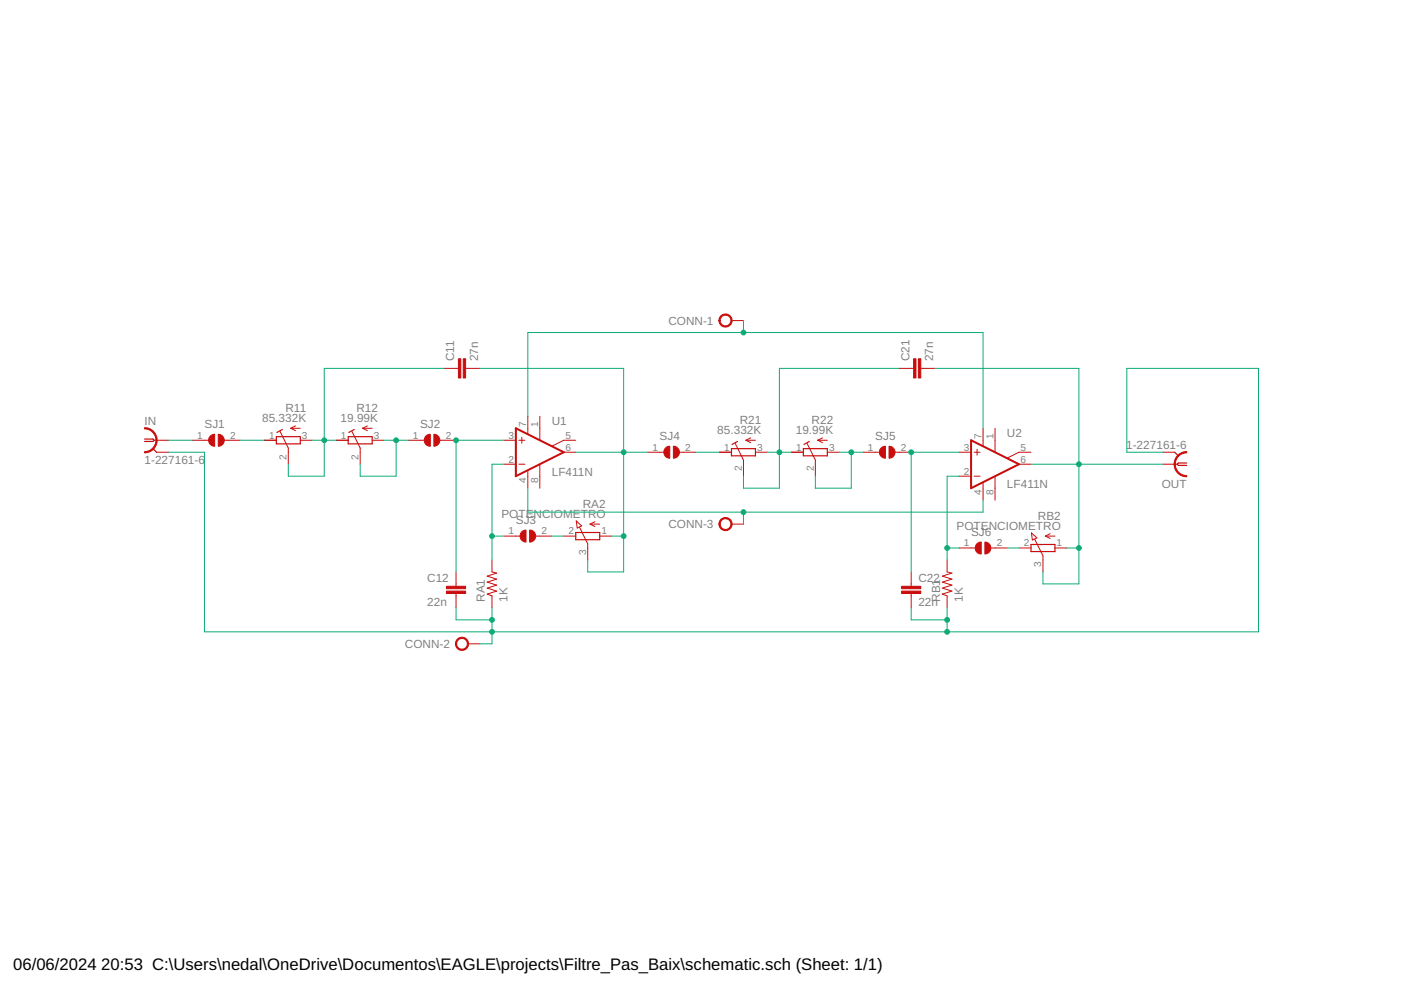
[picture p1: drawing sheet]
<svg xmlns="http://www.w3.org/2000/svg" width="297mm" height="210mm" viewBox="0 0 297 210" stroke-linecap="round" stroke-linejoin="round" font-family="sans-serif">
<g fill="none" stroke="#c90d0c" stroke-width=".21">
<path d="M94.1 78.1h3.1M98.7 78.1h3.1M155.1 68h2.5M190.6 78.1h3.1M195.2 78.1h3.1M32.7 93.3h3M33.2 95.9h2.5M40.8 93.3h3.4M47.5 93.3h3.5M56 93.3h2.6M59.4 91.5l1.7 3.5v3.4M61.6 90.8h2.1"/>
<path d="M61.6 90.8l1.1 .5M62.7 90.3l-1.1 .5M63.7 93.3h2.5M71.3 93.3h2.5M74.6 91.5l1.8 3.5v3.4M76.9 90.8h2M76.9 90.8l1 .5M77.9 90.3l-1 .5M78.9 93.3h2.5M86.5 93.3h3.5M93.3 93.3h3.4M106.8 93.3h2.6"/>
<path d="M106.8 98.4h2.6M110 93.3h1.3M110 98.4h1.3M110.6 92.7v1.3M111.9 88.3v3.7M111.9 99.8v3.7M114.4 88.3v5M114.4 98.5v5M119.5 95.9h2.6M122.1 93.3h-2.6l-2.4 1.3M137.3 95.9h3.4M144 95.9h3.5"/>
<path d="M152.5 95.9h2.6M155.9 94l1.7 3.5v3.5M158.1 93.3h2.1M158.1 93.3l1.1 .6M159.2 92.8l-1.1 .5M160.2 95.9h2.5M167.8 95.9h2.5M171.1 94l1.8 3.5v3.5M173.4 93.3h2M173.4 93.3l1 .6M174.4 92.8l-1 .5M175.4 95.9h2.5"/>
<path d="M183 95.9h3.5M189.8 95.9h3.4M203.3 95.9h2.6M206.5 95.9h1.3M207.2 95.2v1.3M208.4 90.8v3.7M211 90.8v5M216 98.4h2.6M218.6 95.9h-2.6l-2.4 1.2M246.5 95.9h2.6M246.5 98.4h3.1M104.3 118.7v2.6l1 .2-2 .7 2 .6-2 .6 2 .7-2 .6 2 .6-2 .7 1 .3v2.6"/>
<path d="M106.8 113.7h3.5M113.6 113.7h3.4M119.5 113.7h2.6M122.2 110.4l1.1 1.1-.9 .5zM122.9 111.8l1.7 3.5v3.4M125.1 111.1h2M125.1 111.1l1 .5M126.1 110.6l-1 .5M127.1 113.7h2.6M155.1 111.1h2.5M200.8 118.7v2.6l1 .2-2 .7 2 .6-2 .6 2 .7-2 .6 2 .6-2 .7 1 .3v2.6M203.3 101h2.6"/>
<path d="M203.3 116.2h3.5M206.5 101h1.3M208.4 102.3v3.7M210.1 116.2h3.4M211 101v5M216 116.2h2.6M218.7 113l1.1 1-.9 .5zM219.4 114.3l1.7 3.5v3.5M221.6 113.7h2.1M221.6 113.7l1.1 .5M222.7 113.2l-1.1 .5M223.7 116.2h2.5"/>
<path d="M96.7 121.3v3M96.7 125.8v3.1M99.2 136.5h2.6M193.2 121.3v3M193.2 125.8v3.1"/>
</g>
<g fill="none" stroke="#c90d0c" stroke-width=".25">
<path d="M30.6 93.1h1.8l.3 .2-.3 .3h-1.8M32.4 95.1l.8 .8M58.6 92.6h5.1v1.5h-5.1zM59.9 91.1l-1.2 .6M73.8 92.6h5.1v1.5h-5.1zM75.1 91.1l-1.1 .6M155.1 95.1h5.1v1.5h-5.1zM156.4 93.6l-1.2 .6M170.3 95.1h5.1v1.5h-5.1zM171.6 93.6l-1.1 .6M249.1 95.9l.7 .7M251.6 98.2h-1.8l-.2 .2 .2 .3h1.8"/>
<path d="M122.1 112.9h5v1.5h-5zM218.6 115.4h5.1v1.5h-5.1z"/>
</g>
<g fill="#c90d0c" stroke="#c90d0c" stroke-width=".21">
<path d="M98.2 76.1h.5v4h-.5z"/>
<path d="M97.2 76.1h.5v4h-.5z"/>
<path d="M94.7 125.3h4v.5h-4z"/>
<path d="M94.7 124.3h4v.5h-4z"/>
<path d="M194.7 76.1h.5v4h-.5z"/>
<path d="M193.7 76.1h.5v4h-.5z"/>
<path d="M191.2 125.3h4v.5h-4z"/>
<path d="M191.2 124.3h4v.5h-4z"/>
</g>
<path d="M109.4 90.8l10.1 5.1-10.1 5.1zM205.9 93.3l10.1 5.1-10.1 5.1z" fill="none" stroke="#c90d0c" stroke-width=".42"/>
<g fill="#c90d0c" stroke="#c90d0c" stroke-width=".21">
<path d="M46.3 92.1a1.27 1.27 0 0 1 1.2 1.2 1.27 1.27 0 0 1-1.2 1.3z" fill-rule="evenodd"/>
<path d="M44.6 92.5l.4-.3 .5-.1v2.5a1.26 1.26 0 0 1-1.2-.7 1.26 1.26 0 0 1 .3-1.4z" fill-rule="evenodd"/>
<path d="M92 92.1a1.27 1.27 0 0 1 1.3 1.2 1.27 1.27 0 0 1-1.3 1.3z" fill-rule="evenodd"/>
<path d="M90.3 92.5l.5-.3 .4-.1v2.5a1.27 1.27 0 0 1-1.1-.7 1.27 1.27 0 0 1 .2-1.4z" fill-rule="evenodd"/>
<path d="M112.3 112.4a1.27 1.27 0 0 1 1.3 1.3 1.27 1.27 0 0 1-1.3 1.2z" fill-rule="evenodd"/>
<path d="M110.6 112.8l.5-.3 .4-.1v2.5a1.29 1.29 0 0 1-1.1-.7 1.29 1.29 0 0 1 .2-1.4z" fill-rule="evenodd"/>
<path d="M142.8 94.6a1.27 1.27 0 0 1 1.3 1.3 1.27 1.27 0 0 1-1.3 1.3z" fill-rule="evenodd"/>
<path d="M141.1 95l.5-.3 .4-.1v2.6a1.27 1.27 0 0 1-1.2-.8 1.27 1.27 0 0 1 .3-1.4z" fill-rule="evenodd"/>
<path d="M188.5 94.6a1.27 1.27 0 0 1 1.3 1.3 1.27 1.27 0 0 1-1.3 1.3z" fill-rule="evenodd"/>
<path d="M186.8 95l.5-.3 .4-.1v2.6a1.26 1.26 0 0 1-1.1-.8 1.26 1.26 0 0 1 .2-1.4z" fill-rule="evenodd"/>
<path d="M208.8 114.9a1.26 1.26 0 0 1 1.3 1.3 1.26 1.26 0 0 1-1.3 1.3z" fill-rule="evenodd"/>
<path d="M207.1 115.3l.5-.3 .4-.1v2.6a1.26 1.26 0 0 1-1.1-.8 1.26 1.26 0 0 1 .2-1.4z" fill-rule="evenodd"/>
<path d="M152.8 67a1.4 1.4 0 0 1 2.2 .2 1.4 1.4 0 0 1-.8 2.1 1.4 1.4 0 0 1-1.8-1.3h.3a1.15 1.15 0 0 1 1.6-1.1 1.15 1.15 0 0 1 .3 1.9 1.15 1.15 0 0 1-1.9-.6v-.2h-.3z" fill-rule="evenodd"/>
<path d="M96.9 135.6a1.4 1.4 0 0 1 2.2 .1 1.4 1.4 0 0 1-.7 2.1 1.4 1.4 0 0 1-1.8-1.3h.2a1.14 1.14 0 0 1 1.7-1 1.14 1.14 0 0 1 .1 2 1.14 1.14 0 0 1-1.8-.7v-.3h-.2z" fill-rule="evenodd"/>
<path d="M152.8 110.2a1.4 1.4 0 0 1 2.2 .2 1.4 1.4 0 0 1-.8 2.1 1.4 1.4 0 0 1-1.8-1.4h.3a1.15 1.15 0 0 1 1.6-1.1 1.15 1.15 0 0 1 .3 2 1.15 1.15 0 0 1-1.9-.6v-.3h-.3z" fill-rule="evenodd"/>
<path d="M30.6 90.7a2.67 2.67 0 0 1 2.7 2.6 2.67 2.67 0 0 1-2.7 2.7v-.2a2.41 2.41 0 0 0 2.5-2.5 2.41 2.41 0 0 0-2.5-2.4z" fill-rule="evenodd"/>
<path d="M249.8 96.5l1.1-.7h.7v.2a2.41 2.41 0 0 0-2.4 2.4 2.41 2.41 0 0 0 2.4 2.4v.3a2.66 2.66 0 0 1-2.5-1.7 2.66 2.66 0 0 1 .7-2.9z" fill-rule="evenodd"/>
</g>
<g fill="none" stroke="#0dab76" stroke-width=".21">
<path d="M94.1 78.1h-25.4v22.9h-7.6v-2.6M101.8 78.1h30.4v43.2h-7.6v-2.6M157.6 68v2.5M190.6 78.1h-25.4v25.4h-7.6v-2.5M198.3 78.1h30.4v45.7h-7.6v-2.5M35.7 93.3h5.1M35.7 95.9h7.6v38.1h223.5v-55.9h-27.9v17.8h7.6M51 93.3h5M66.2 93.3h5.1M81.4 93.3h5.1M84 93.3v7.7h-7.6v-2.6M106.8 93.3h-10.1v28"/>
<path d="M106.8 98.4h-2.5v20.3M111.9 88.3v-17.8h96.5v20.3M122.1 95.9h15.2M147.5 95.9h5M162.7 95.9h5.1M177.9 95.9h5.1M180.5 95.9v7.6h-7.6v-2.5M203.3 95.9h-10.1v25.4M218.6 98.4h27.9M104.3 113.7h2.5M111.9 103.5v5.1h96.5v-2.6M117 113.7h2.5"/>
<path d="M129.7 113.7h2.5M157.6 108.6v2.5M200.8 116.2h2.5M203.3 101h-2.5v17.7M213.5 116.2h2.5M226.2 116.2h2.5M96.7 128.9v2.5h7.6M104.3 128.9v7.6h-2.5M193.2 128.9v2.5h7.6M200.8 128.9v5.1"/>
</g>
<g fill="#0dab76" stroke="#0dab76" stroke-width=".21">
<circle cx="68.7" cy="93.3" r=".51"/>
<circle cx="84" cy="93.3" r=".51"/>
<circle cx="96.7" cy="93.3" r=".51"/>
<circle cx="132.2" cy="95.9" r=".51"/>
<circle cx="132.2" cy="113.7" r=".51"/>
<circle cx="104.3" cy="113.7" r=".51"/>
<circle cx="104.3" cy="131.4" r=".51"/>
<circle cx="104.3" cy="134" r=".51"/>
<circle cx="200.8" cy="131.4" r=".51"/>
<circle cx="200.8" cy="134" r=".51"/>
<circle cx="165.2" cy="95.9" r=".51"/>
<circle cx="180.5" cy="95.9" r=".51"/>
<circle cx="193.2" cy="95.9" r=".51"/>
<circle cx="228.7" cy="98.4" r=".51"/>
<circle cx="228.7" cy="116.2" r=".51"/>
<circle cx="200.8" cy="116.2" r=".51"/>
<circle cx="157.6" cy="70.5" r=".51"/>
<circle cx="157.6" cy="108.6" r=".51"/>
</g>
<g font-size="3.5">
<text x="2.8" y="205.7">06/06/2024</text>
<text x="21.5" y="205.7">20:53 C:\Users\nedal\OneDrive\Documentos\EAGLE\projects\Filtre_Pas_Baix\schematic.sch (Sheet: 1/1)</text>
</g>
<g font-size="2.5" fill="#808080">
<text x="141.7" y="68.8">CONN-1</text>
<text x="96.3" y="76.6" transform="rotate(-90 96.3 76.6)">C11</text>
<text x="101.4" y="76.6" transform="rotate(-90 101.4 76.6)">27n</text>
<text x="192.8" y="76.6" transform="rotate(-90 192.8 76.6)">C21</text>
<text x="197.9" y="76.6" transform="rotate(-90 197.9 76.6)">27n</text>
<text x="55.6" y="89.5">85.332K</text>
<text x="60.5" y="87.4">R11</text>
<text x="72.2" y="89.5">19.99K</text>
<text x="75.6" y="87.4">R12</text>
<text x="156.8" y="89.9">R21</text>
<text x="172.1" y="89.9">R22</text>
<text x="30.6" y="90">IN</text>
<text x="43.3" y="90.8">SJ1</text>
<text x="89.1" y="90.8">SJ2</text>
<text x="117" y="90.2">U1</text>
<text x="139.9" y="93.3">SJ4</text>
<text x="152.1" y="92.1">85.332K</text>
<text x="168.7" y="92.1">19.99K</text>
<text x="185.6" y="93.3">SJ5</text>
<text x="213.5" y="92.7">U2</text>
<text x="238.8" y="95.1">1-227161-6</text>
<text x="30.6" y="98.4">1-227161-6</text>
<text x="117" y="101">LF411N</text>
<text x="123.6" y="107.7">RA2</text>
<text x="213.5" y="103.5">LF411N</text>
<text x="246.3" y="103.5">OUT</text>
<text x="106.3" y="109.8">POTENCIOMETRO</text>
<text x="109.4" y="111.1">SJ3</text>
<text x="141.7" y="112">CONN-3</text>
<text x="202.8" y="112.4">POTENCIOMETRO</text>
<text x="205.9" y="113.7">SJ6</text>
<text x="220.1" y="110.2">RB2</text>
<text x="90.6" y="123.4">C12</text>
<text x="194.7" y="123.4">C22</text>
<text x="90.6" y="128.5">22n</text>
<text x="102.8" y="127.6" transform="rotate(-90 102.8 127.6)">RA1</text>
<text x="107.6" y="127.6" transform="rotate(-90 107.6 127.6)">1K</text>
<text x="194.7" y="128.5">22n</text>
<text x="199.3" y="127.6" transform="rotate(-90 199.3 127.6)">RB1</text>
<text x="204.1" y="127.6" transform="rotate(-90 204.1 127.6)">1K</text>
<text x="85.8" y="137.4">CONN-2</text>
</g>
<g font-size="2.1" fill="#808080">
<text x="41.8" y="93">1</text>
<text x="48.8" y="93">2</text>
<text x="57" y="93">1</text>
<text x="64" y="93">3</text>
<text x="72.3" y="93">1</text>
<text x="79.3" y="93">3</text>
<text x="87.5" y="93">1</text>
<text x="94.5" y="93">2</text>
<text x="107.8" y="93">3</text>
<text x="111.6" y="90.5" transform="rotate(-90 111.6 90.5)">7</text>
<text x="114.1" y="90.5" transform="rotate(-90 114.1 90.5)">1</text>
<text x="119.9" y="93">5</text>
<text x="119.9" y="95.5">6</text>
<text x="138.3" y="95.5">1</text>
<text x="145.3" y="95.5">2</text>
<text x="153.6" y="95.5">1</text>
<text x="160.5" y="95.5">3</text>
<text x="168.8" y="95.5">1</text>
<text x="175.8" y="95.5">3</text>
<text x="184" y="95.5">1</text>
<text x="191" y="95.5">2</text>
<text x="204.3" y="95.5">3</text>
<text x="208.1" y="93" transform="rotate(-90 208.1 93)">7</text>
<text x="210.6" y="93" transform="rotate(-90 210.6 93)">1</text>
<text x="216.4" y="95.5">5</text>
<text x="60.8" y="97.4" transform="rotate(-90 60.8 97.4)">2</text>
<text x="76" y="97.4" transform="rotate(-90 76 97.4)">2</text>
<text x="107.8" y="98.1">2</text>
<text x="157.3" y="100" transform="rotate(-90 157.3 100)">2</text>
<text x="172.5" y="100" transform="rotate(-90 172.5 100)">2</text>
<text x="204.3" y="100.6">2</text>
<text x="216.4" y="98.1">6</text>
<text x="111.6" y="102.5" transform="rotate(-90 111.6 102.5)">4</text>
<text x="114.1" y="102.5" transform="rotate(-90 114.1 102.5)">8</text>
<text x="208.1" y="105" transform="rotate(-90 208.1 105)">4</text>
<text x="210.6" y="105" transform="rotate(-90 210.6 105)">8</text>
<text x="107.8" y="113.3">1</text>
<text x="114.8" y="113.3">2</text>
<text x="120.5" y="113.3">2</text>
<text x="127.5" y="113.3">1</text>
<text x="124.3" y="117.7" transform="rotate(-90 124.3 117.7)">3</text>
<text x="204.3" y="115.8">1</text>
<text x="211.3" y="115.8">2</text>
<text x="217" y="115.8">2</text>
<text x="224" y="115.8">1</text>
<text x="220.8" y="120.3" transform="rotate(-90 220.8 120.3)">3</text>
</g>
</svg>
